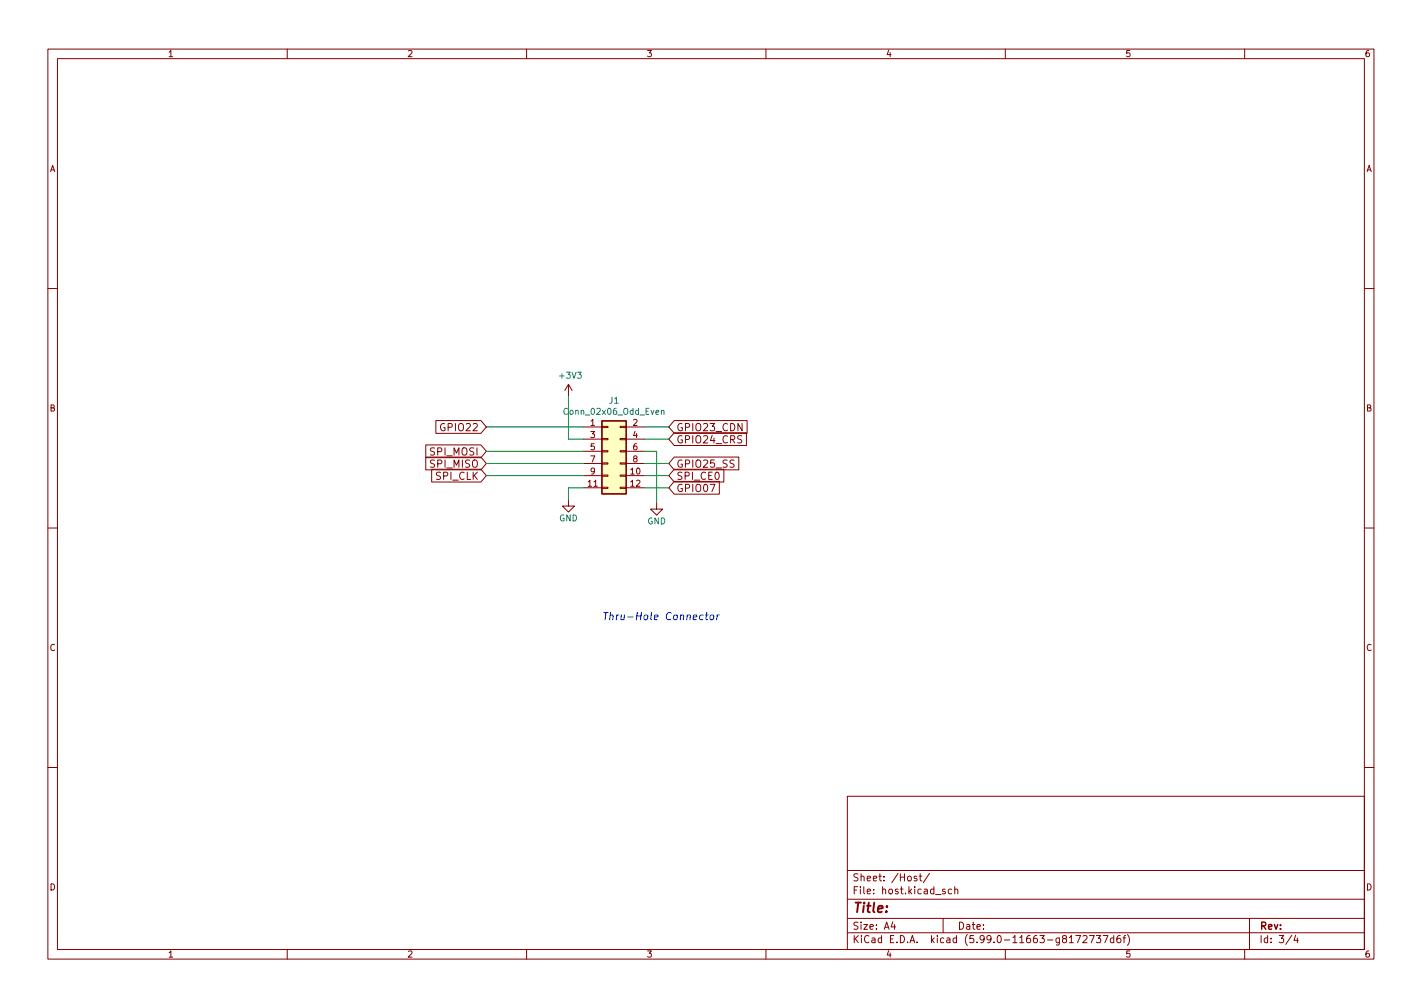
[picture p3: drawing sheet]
EESchema Schematic File Version 4
EELAYER 30 0
EELAYER END
$Descr A4 11693 8268
encoding utf-8
Sheet 2 4
Title ""
Date ""
Rev ""
Comp ""
Comment1 ""
Comment2 ""
Comment3 ""
Comment4 ""
$EndDescr
Text Notes 4950 5100 0    60   Italic 0
Thru-Hole Connector
Text GLabel 5500 3500 2    60   Input ~ 0
GPIO23_CDN
Text GLabel 5500 3600 2    60   Input ~ 0
GPIO24_CRS
Text GLabel 5500 3800 2    60   Input ~ 0
GPIO25_SS
$Comp
L power:GND #PWR01
U 1 1
P 5400 4125
F 0 "#PWR01" H 5400 3875 50  0001 C CNN
F 1 "GND" H 5400 3975 50  0000 C CNN
F 2 "" H 5400 4125 50  0000 C CNN
F 3 "" H 5400 4125 50  0000 C CNN
	1    5400 4125
	1    0    0    -1  
$EndComp
$Comp
L power:GND #PWR02
U 1 1
P 4675 4100
F 0 "#PWR02" H 4675 3850 50  0001 C CNN
F 1 "GND" H 4675 3950 50  0000 C CNN
F 2 "" H 4675 4100 50  0000 C CNN
F 3 "" H 4675 4100 50  0000 C CNN
	1    4675 4100
	1    0    0    -1  
$EndComp
Text GLabel 5500 3900 2    60   Input ~ 0
SPI_CE0
Text GLabel 4000 3700 0    60   Input ~ 0
SPI_MOSI
Text GLabel 4000 3800 0    60   Input ~ 0
SPI_MISO
Text GLabel 4000 3900 0    60   Input ~ 0
SPI_CLK
$Comp
L Connector_Generic:Conn_02x06_Odd_Even J1
U 1 1
P 5000 3700
F 0 "J1" H 5050 4117 50  0000 C CNN
F 1 "Conn_02x06_Odd_Even" H 5050 4026 50  0000 C CNN
F 2 "Connector_PinHeader_2.54mm:PinHeader_2x06_P2.54mm_Vertical" H 5000 3700 50  0001 C CNN
F 3 "~" H 5000 3700 50  0001 C CNN
	1    5000 3700
	1    0    0    -1  
$EndComp
Wire Wire Line
	4675 4000 4800 4000
Wire Wire Line
	4000 3900 4800 3900
Wire Wire Line
	4000 3800 4800 3800
Wire Wire Line
	4000 3700 4800 3700
Wire Wire Line
	5300 3900 5500 3900
Wire Wire Line
	5300 3800 5500 3800
Wire Wire Line
	5300 3700 5400 3700
Wire Wire Line
	5300 3600 5500 3600
Wire Wire Line
	5300 3500 5500 3500
$Comp
L power:+3V3 #PWR0109
U 1 1
P 4675 3250
F 0 "#PWR0109" H 4675 3100 50  0001 C CNN
F 1 "+3V3" H 4690 3423 50  0000 C CNN
F 2 "" H 4675 3250 50  0001 C CNN
F 3 "" H 4675 3250 50  0001 C CNN
	1    4675 3250
	1    0    0    -1  
$EndComp
Wire Wire Line
	4800 3600 4675 3600
Wire Wire Line
	4675 3600 4675 3250
Wire Wire Line
	5400 3700 5400 4125
Wire Wire Line
	4675 4000 4675 4100
Wire Wire Line
	4000 3500 4800 3500
Text GLabel 4000 3500 0    60   Input ~ 0
GPIO22
Wire Wire Line
	5500 4000 5300 4000
Text GLabel 5500 4000 2    60   Input ~ 0
GPIO07
$EndSCHEMATC
